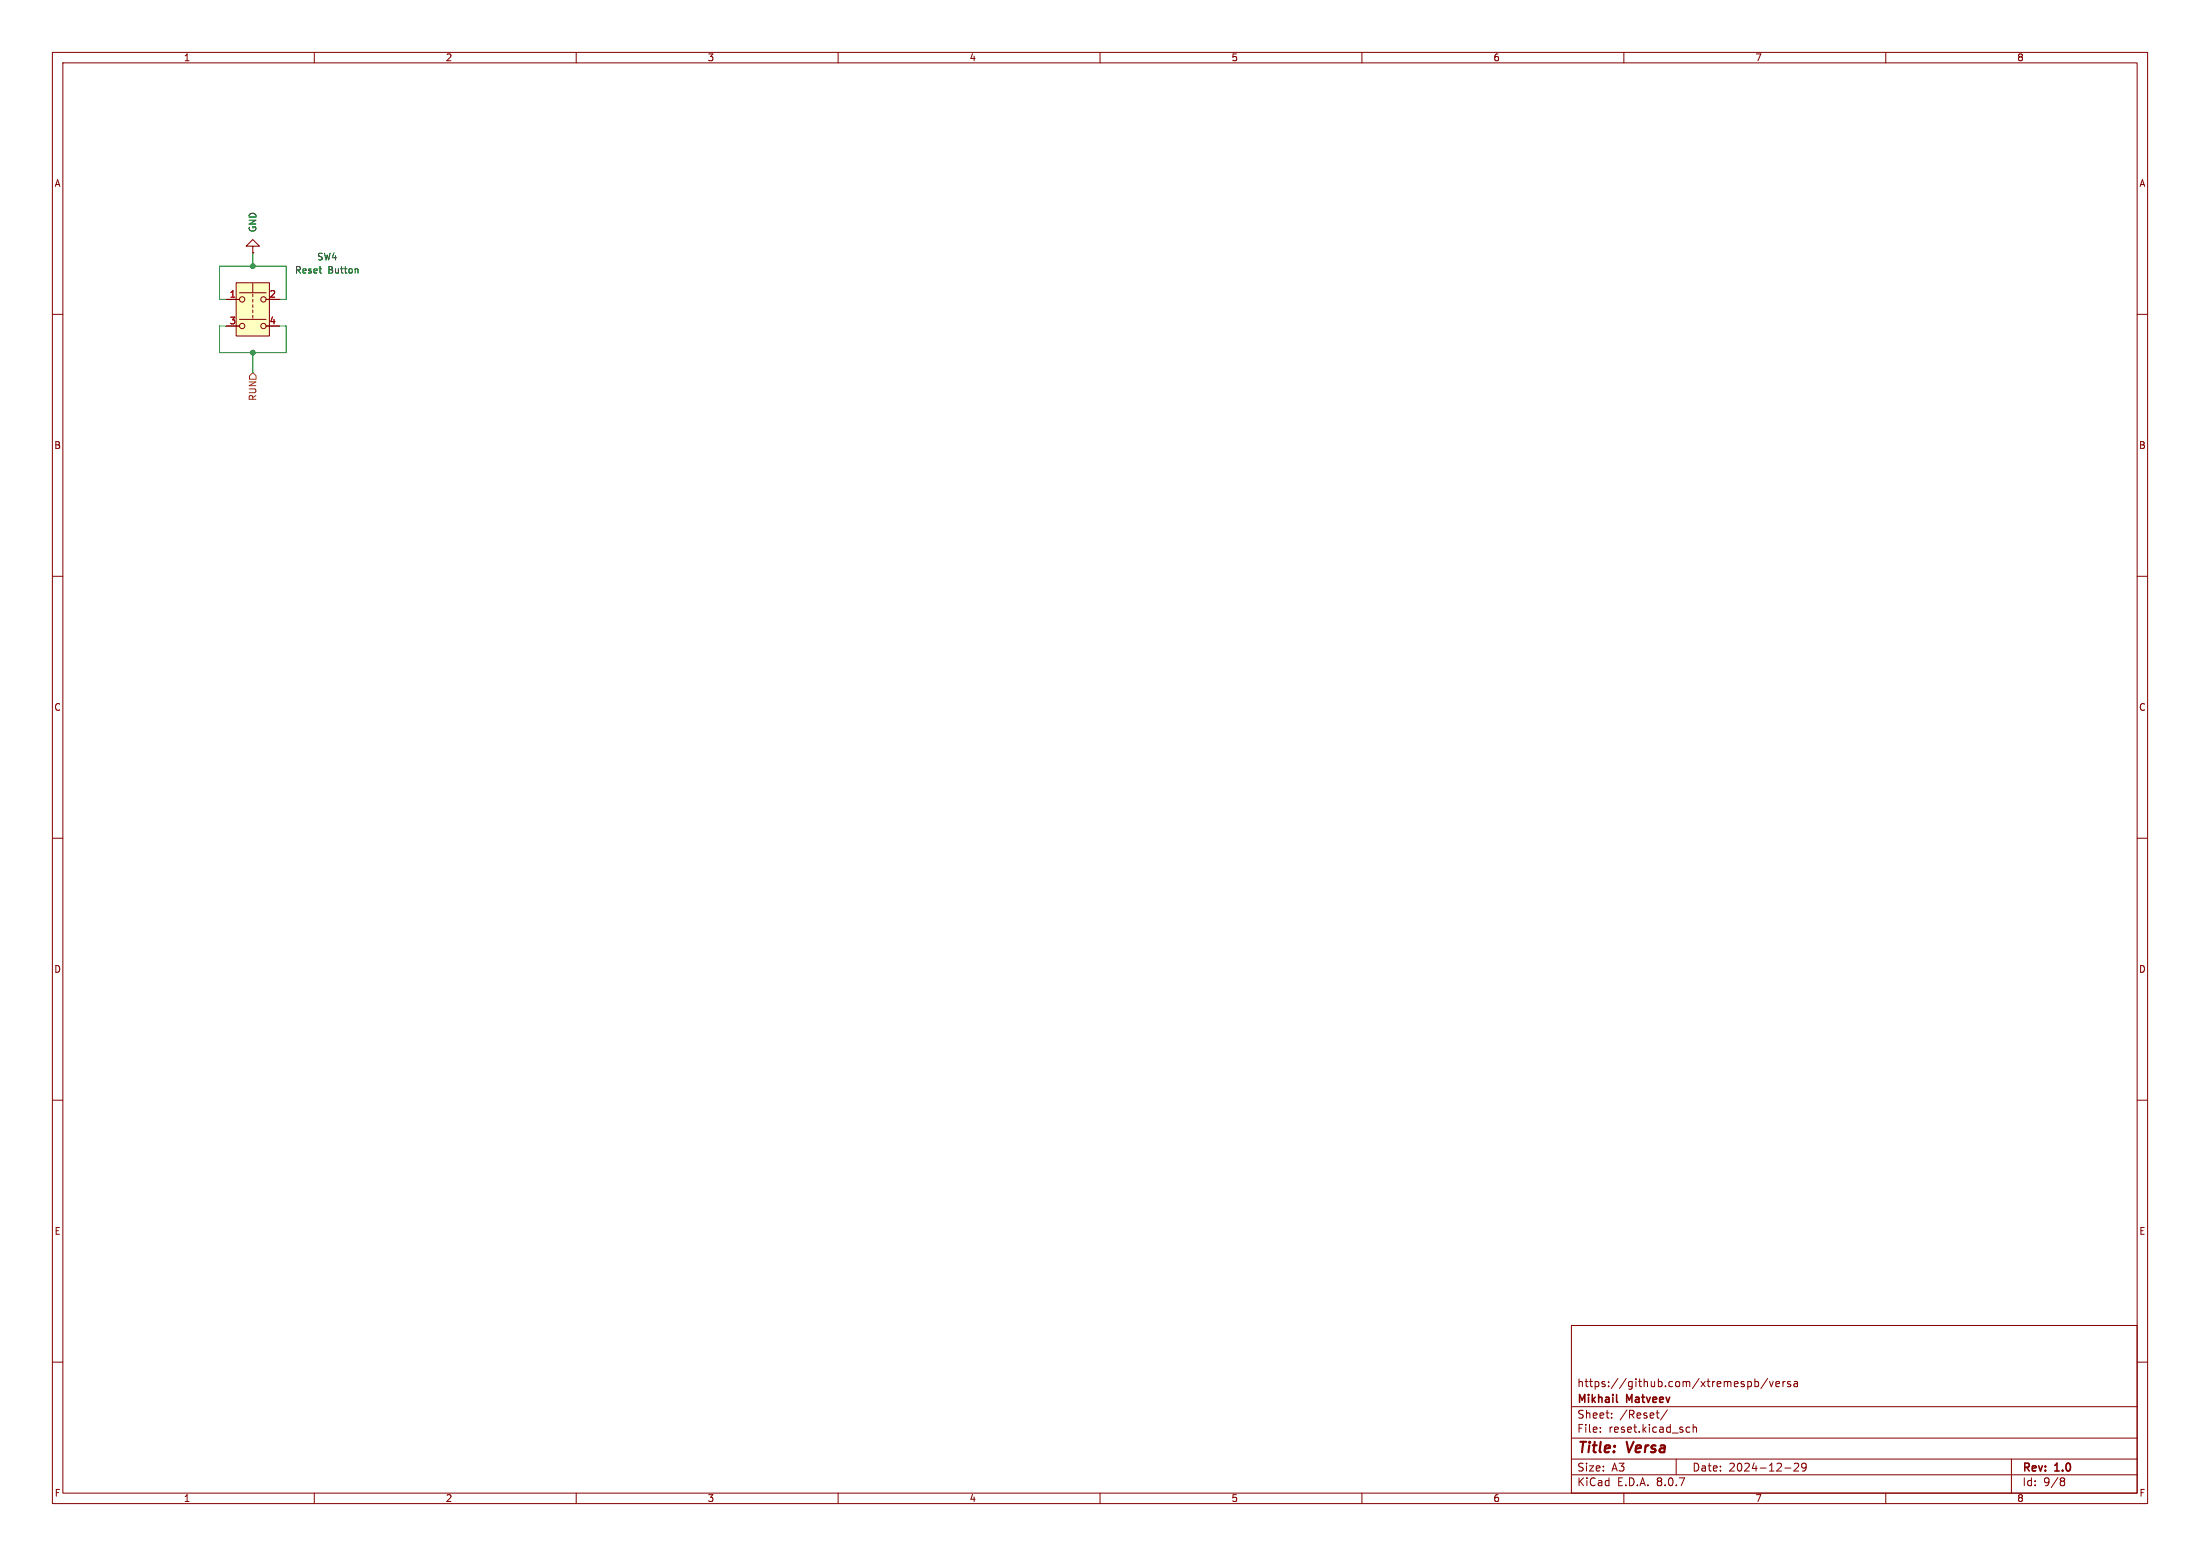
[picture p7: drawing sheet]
<svg xmlns="http://www.w3.org/2000/svg" width="420mm" height="297mm" viewBox="0 0 420 297" stroke-linecap="round" stroke-linejoin="round" font-family="sans-serif">
<g fill="none" stroke="#840000" stroke-width=".19">
<path d="M10 10h400v277h-400zM12 12h396v273h-396zM60 10v2M110 10v2M160 10v2M210 10v2M260 10v2M310 10v2M360 10v2M48.3 47h1.2l-1.2-1.3-1.3 1.3h1.3v1.3M48.3 48.3h.1M10 60h2"/>
<path d="M408 60h2M10 110h2M408 110h2M10 160h2M408 160h2M10 210h2M408 210h2M300 253h108v32h-108zM10 260h2M300 278.5h108M300 274.5h108M300 268.5h108"/>
<path d="M305.5 273.2v.2M305.5 272.5v.1M307.7 270.5v.2M307.7 269.8v.1M316.2 269.7h.5M316.6 270.7h.1M318.3 269.1l-1.3 1.9M320 278.5v3M322.2 272.4l.4 .1M322.6 273.3l-.4 .1M323.2 272.5l.2-.1 .4 .1 .1 .9M323.2 271.9v1.5"/>
<path d="M334.1 263.7l.3 .3v.4l-.3 .3M335 263.2v1.5M335 263.8l.4-.1 .3 .3-.1 .6h-.6M337.4 263.1l-1.2 1.9M337.8 263.7l.4 1 .3-1M339 264.2l.7-.2v-.2l-.5-.1-.2 .2 .1 .7h.6M340.4 263.7v1M340.8 263.7l-.3 .1-.1 .2M341.8 263.8l-.4-.1-.2 .2 .1 .2 .5 .2v.3h-.6M342.5 263.8h.6l.1 .9M342.5 279.4l.6-.1 .2 .1 .1 .3-1 1.1h1M343.2 264l-.5 .1a.29 .29 0 0 0-.3 .3 .29 .29 0 0 0 .3 .3l.5-.1"/>
<path d="M344.8 279.9l-.3 .3h-.3l-.3-.3 .2-.5 .4-.1 .2 .1a.99 .99 0 0 1-.3 1.4h-.3M384 278.5v6.5M408 260h2M60 285v2M110 285v2M160 285v2M210 285v2M260 285v2M300 281.5h108M310 285v2M340.7 280.2h1.2M360 285v2"/>
<path d="M393.6 282.1l.4 .1 .2 .2-.3 .3M393.6 282.7h.3M393.9 282.7l.2 .2 .1 .4-.2 .2-.4 .1"/>
</g>
<path d="M308.6 267.5l.2 .2" fill="none" stroke="#840000" stroke-width=".3"/>
<path d="M45.1 54h6.3v10.1h-6.3z" fill="#ffffc2"/>
<g fill="none" stroke="#840000" stroke-width=".19">
<path d="M43.2 57.2h2.5M45.1 54h6.3v10.1h-6.3zM45.7 55.9h5.1M48.3 48.3h.1M48.3 54.1v1.8M48.3 56.1v.5M48.3 57.2v.5M48.3 58.2v.5M48.3 59.2v.5M50.8 57.2h2.5M43.2 62.2h2.5M45.7 61h5.1"/>
<path d="M48.3 60.2v.5M50.8 62.2h2.5"/>
<circle cx="46.2" cy="57.2" r=".51"/>
<circle cx="50.3" cy="57.2" r=".51"/>
<circle cx="46.2" cy="62.2" r=".51"/>
<circle cx="50.3" cy="62.2" r=".51"/>
</g>
<path d="M68.2 51.3l.2 .2v.6" fill="none" stroke="#006464" stroke-width=".19"/>
<path d="M47.6 71.8l.7-.7 .6 .7v.6h-1.3z" fill="none" stroke="#725600" stroke-width=".19"/>
<path d="M43.2 57.2h-1.3v-6.4h12.7v6.4h-1.3M48.3 48.3v2.5M43.2 62.2h-1.3v5.1h12.7v-5.1h-1.3M48.3 67.3v3.8" fill="none" stroke="#009600" stroke-width=".19"/>
<g fill="#009600" stroke="#009600" stroke-width=".19">
<circle cx="48.3" cy="50.8" r=".46"/>
<circle cx="48.3" cy="67.3" r=".46"/>
</g>
<g font-size="2.8" fill="#840000">
<text x="301" y="277.9">Title:</text>
<text x="310.6" y="277.9">Versa</text>
</g>
<g font-size="2.1" fill="#840000">
<text x="301" y="268.2">Mikhail</text>
<text x="301" y="265">https://github.com/xtremespb/versa</text>
<text x="310.6" y="268.2">Matveev</text>
<text x="301" y="273.7">File:</text>
<text x="301" y="271">Sheet:</text>
<text x="307.1" y="273.7">reset.kicad_sch</text>
<text x="309.2" y="271">/Reset/</text>
<text x="301" y="281.1">Size:</text>
<text x="307.6" y="281.1">A3</text>
<text x="323" y="281.1">Date:</text>
<text x="330" y="281.1">2024-12-29</text>
<text x="386" y="281.3">Rev:</text>
<text x="392.4" y="281.3">1.0</text>
<text x="301" y="283.9">KiCad</text>
<text x="308.7" y="283.9">E.D.A.</text>
<text x="316.3" y="283.9">8.0.7</text>
<text x="386" y="283.9">Id:</text>
<text x="390.1" y="283.9">9/8</text>
</g>
<g font-size="1.8" fill="#840000">
<text x="35" y="11.9">1</text>
<text x="85" y="11.9">2</text>
<text x="135" y="11.9">3</text>
<text x="185" y="11.9">4</text>
<text x="235" y="11.9">5</text>
<text x="285" y="11.9">6</text>
<text x="335" y="11.9">7</text>
<text x="385" y="11.9">8</text>
<text x="10.3" y="35.9">A</text>
<text x="408.3" y="35.9">A</text>
<text x="10.3" y="85.9">B</text>
<text x="408.2" y="85.9">B</text>
<text x="10.3" y="135.9">C</text>
<text x="408.2" y="135.9">C</text>
<text x="10.3" y="185.9">D</text>
<text x="408.2" y="185.9">D</text>
<text x="10.3" y="235.9">E</text>
<text x="408.3" y="235.9">E</text>
<text x="10.3" y="285.9">F</text>
<text x="35" y="286.9">1</text>
<text x="85" y="286.9">2</text>
<text x="135" y="286.9">3</text>
<text x="185" y="286.9">4</text>
<text x="235" y="286.9">5</text>
<text x="285" y="286.9">6</text>
<text x="335" y="286.9">7</text>
<text x="385" y="286.9">8</text>
<text x="408.3" y="285.9">F</text>
</g>
<g font-size="1.8" fill="#006464">
<text x="49.1" y="44.4" transform="rotate(-90 49.1 44.4)">GND</text>
<text x="56.2" y="52.4">Reset</text>
<text x="60.4" y="49.9">SW4</text>
<text x="62.6" y="52.4">Button</text>
</g>
<g font-size="1.8" fill="#a90000">
<text x="43.7" y="56.9">1</text>
<text x="51.4" y="56.9">2</text>
<text x="43.7" y="62">3</text>
<text x="51.4" y="62">4</text>
</g>
<text font-size="1.8" fill="#725600" x="49.1" y="76.6" transform="rotate(-90 49.1 76.6)">RUN</text>
</svg>
